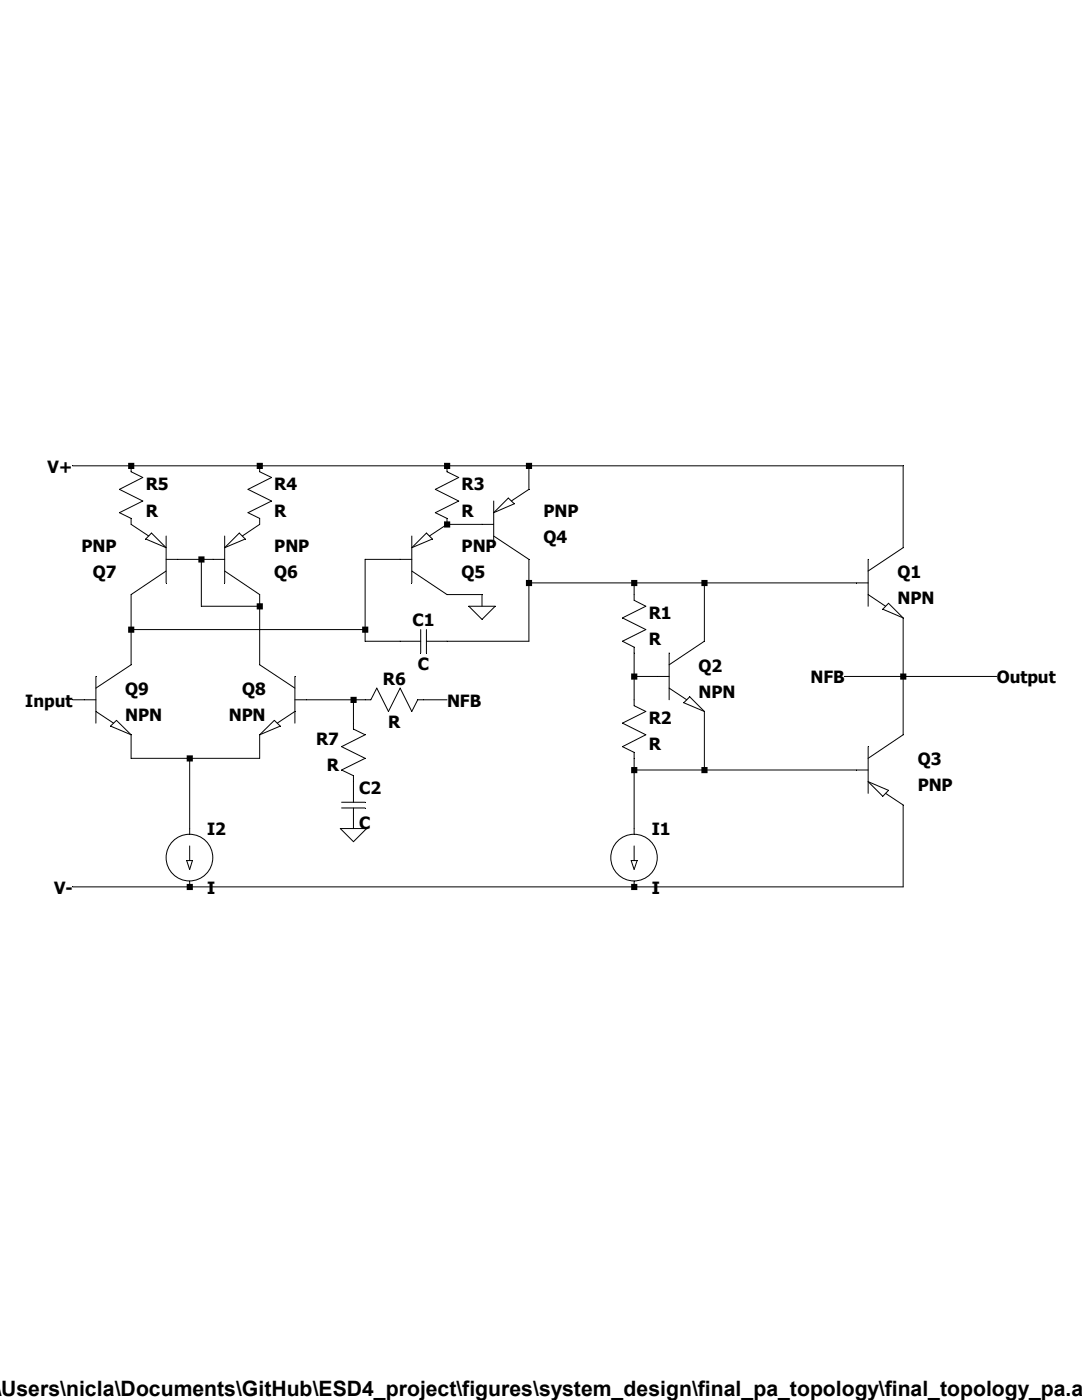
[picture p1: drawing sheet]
Version 4
SHEET 1 880 680
WIRE -576 -192 -656 -192
WIRE -400 -192 -576 -192
WIRE -144 -192 -400 -192
WIRE -32 -192 -144 -192
WIRE 480 -192 -32 -192
WIRE -32 -160 -32 -192
WIRE -96 -112 -144 -112
WIRE 480 -80 480 -192
WIRE -480 -64 -512 -64
WIRE -464 -64 -480 -64
WIRE -208 -64 -256 -64
WIRE -32 -32 -32 -64
WIRE 112 -32 -32 -32
WIRE 208 -32 112 -32
WIRE 416 -32 208 -32
WIRE -96 -16 -144 -16
WIRE 112 -16 112 -32
WIRE -480 0 -480 -64
WIRE -400 0 -400 -16
WIRE -400 0 -480 0
WIRE -96 0 -96 -16
WIRE -576 32 -576 -16
WIRE -256 32 -256 -64
WIRE -256 32 -576 32
WIRE -256 48 -256 32
WIRE -208 48 -256 48
WIRE -32 48 -32 -32
WIRE -32 48 -144 48
WIRE 208 48 208 -32
WIRE -576 80 -576 32
WIRE -400 80 -400 0
WIRE 112 96 112 64
WIRE 144 96 112 96
WIRE 480 96 480 16
WIRE 480 96 400 96
WIRE 608 96 480 96
WIRE -640 128 -656 128
WIRE -272 128 -336 128
WIRE -256 128 -272 128
WIRE -144 128 -176 128
WIRE 112 128 112 96
WIRE -272 160 -272 128
WIRE 480 176 480 96
WIRE -576 208 -576 176
WIRE -496 208 -576 208
WIRE -400 208 -400 176
WIRE -400 208 -496 208
WIRE 112 224 112 208
WIRE 208 224 208 144
WIRE 208 224 112 224
WIRE 416 224 208 224
WIRE -496 304 -496 208
WIRE 112 304 112 224
WIRE -496 384 -656 384
WIRE 112 384 -496 384
WIRE 480 384 480 272
WIRE 480 384 112 384
FLAG -96 0 0
FLAG 608 96 Output
FLAG 400 96 NFB
FLAG -272 304 0
FLAG -144 128 NFB
FLAG -656 128 Input
FLAG -656 -192 V+
FLAG -656 384 V-
SYMBOL npn 416 -80 R0
SYMATTR InstName Q1
SYMBOL npn 144 48 R0
SYMATTR InstName Q2
SYMBOL res 96 -32 R0
SYMATTR InstName R1
SYMBOL res 96 112 R0
SYMATTR InstName R2
SYMBOL pnp 416 176 R0
SYMATTR InstName Q3
SYMBOL current 112 304 R0
SYMATTR InstName I1
SYMBOL pnp -96 -160 R0
SYMATTR InstName Q4
SYMBOL pnp -208 -112 R0
SYMATTR InstName Q5
SYMBOL cap -144 32 R90
WINDOW 0 0 32 VBottom 2
WINDOW 3 32 32 VTop 2
SYMATTR InstName C1
SYMBOL res -160 -208 R0
SYMATTR InstName R3
SYMBOL pnp -464 -16 M180
SYMATTR InstName Q6
SYMBOL pnp -512 -16 R180
SYMATTR InstName Q7
SYMBOL npn -336 80 M0
SYMATTR InstName Q8
SYMBOL npn -640 80 R0
SYMATTR InstName Q9
SYMBOL res -416 -208 R0
SYMATTR InstName R4
SYMBOL res -592 -208 R0
SYMATTR InstName R5
SYMBOL current -496 304 R0
SYMATTR InstName I2
SYMBOL res -160 112 R90
WINDOW 0 0 56 VBottom 2
WINDOW 3 32 56 VTop 2
SYMATTR InstName R6
SYMBOL res -256 256 R180
WINDOW 0 36 76 Left 2
WINDOW 3 36 40 Left 2
SYMATTR InstName R7
SYMBOL cap -288 240 R0
SYMATTR InstName C2
